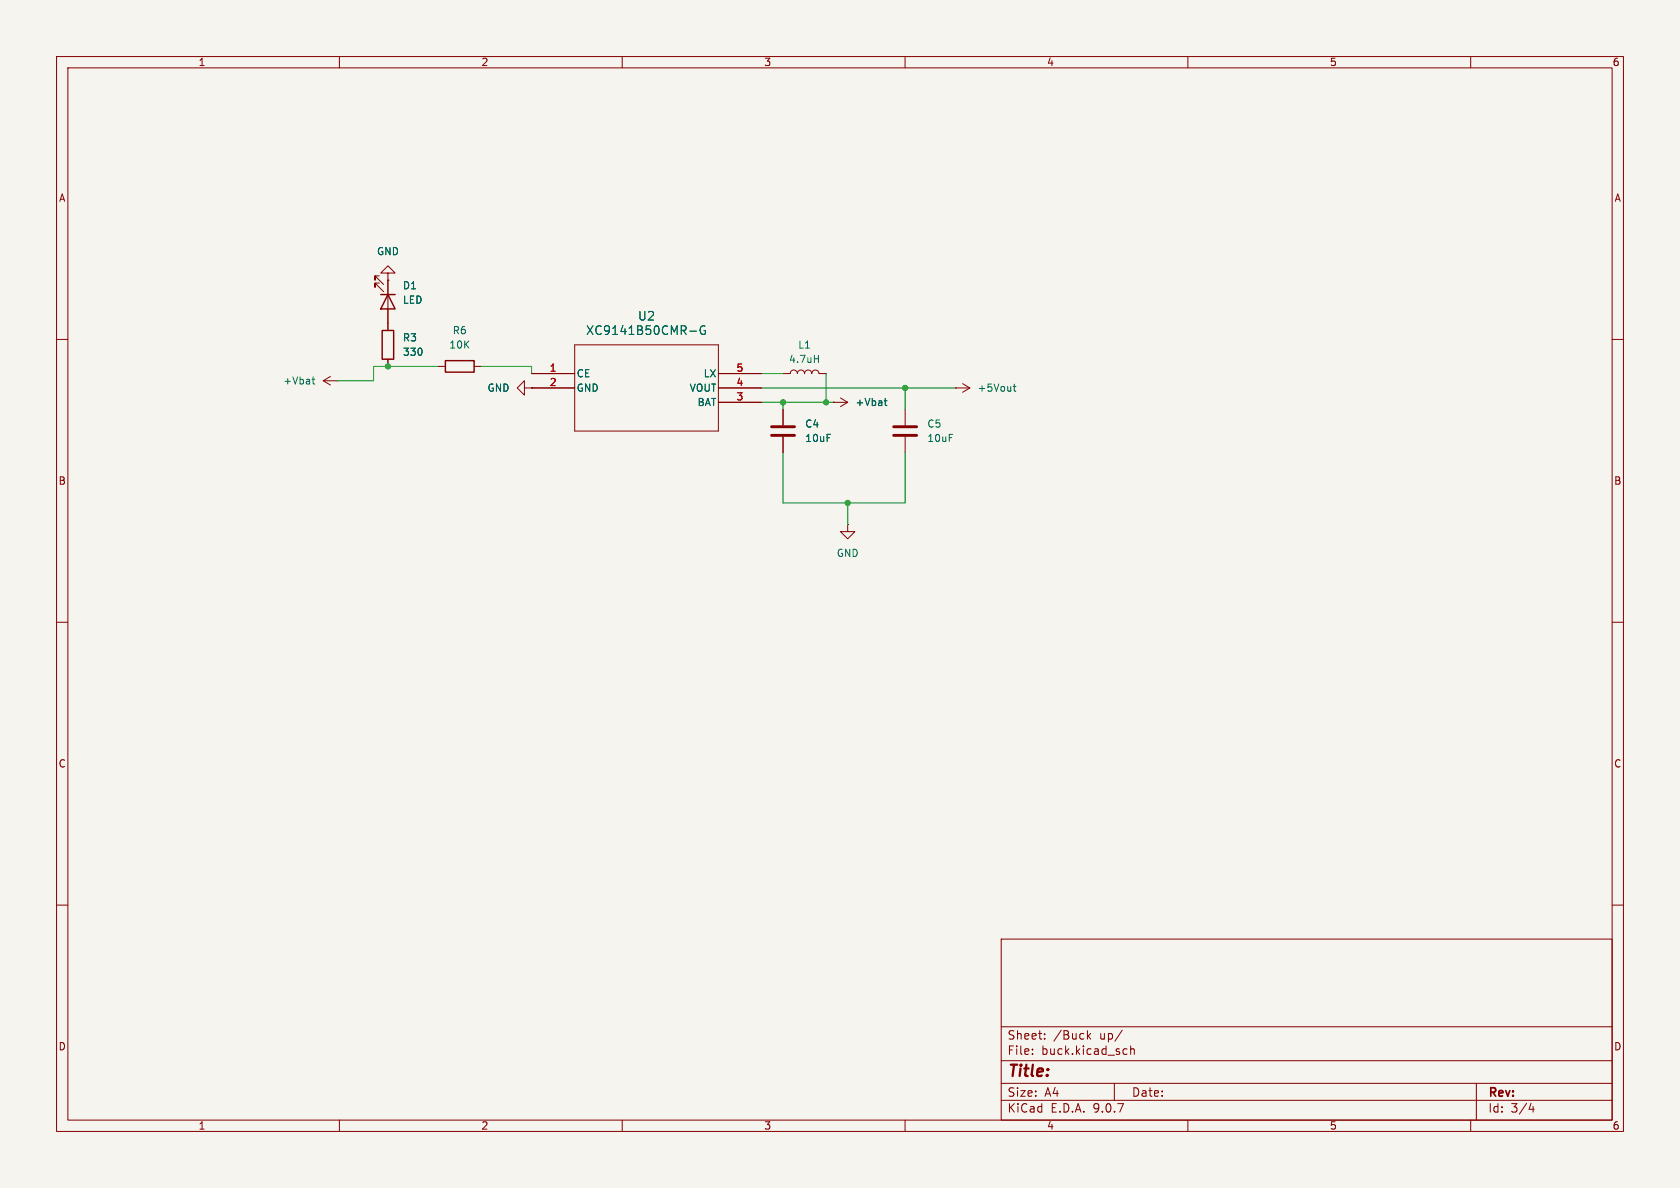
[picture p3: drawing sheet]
(kicad_sch
 (version 20250114)
 (generator "eeschema")
 (generator_version "9.0")
 (paper "A4")
 (lib_symbols
  (symbol "Device:C"
   (pin_numbers (hide yes))
   (pin_names
    (offset 0.254)) (exclude_from_sim no) (in_bom yes) (on_board yes)
   (property "Reference" "C" (at 0.635 2.54 0) (effects (font (size 1.27 1.27)) (justify left)))
   (property "Value" "C" (at 0.635 -2.54 0) (effects (font (size 1.27 1.27)) (justify left)))
   (property "Footprint" "" (at 0.9652 -3.81 0) (effects (font (size 1.27 1.27)) (hide yes)))
   (property "Datasheet" "~" (at 0 0 0) (effects (font (size 1.27 1.27)) (hide yes)))
   (property "Description" "Unpolarized capacitor" (at 0 0 0) (effects (font (size 1.27 1.27)) (hide yes)))
   (symbol "C_0_1"
    (polyline (pts (xy -2.032 0.762) (xy 2.032 0.762)) (stroke (width 0.508) (type default)) (fill (type none)))
    (polyline (pts (xy -2.032 -0.762) (xy 2.032 -0.762)) (stroke (width 0.508) (type default)) (fill (type none))))
   (symbol "C_1_1"
    (pin passive line (at 0 3.81 270) (length 2.794) (name "~" (effects (font (size 1.27 1.27)))) (number "1" (effects (font (size 1.27 1.27)))))
    (pin passive line (at 0 -3.81 90) (length 2.794) (name "~" (effects (font (size 1.27 1.27)))) (number "2" (effects (font (size 1.27 1.27))))))
   (embedded_fonts no))
  (symbol "Device:L"
   (pin_numbers (hide yes))
   (pin_names
    (offset 1.016) (hide yes)) (exclude_from_sim no) (in_bom yes) (on_board yes)
   (property "Reference" "L" (at -1.27 0 90) (effects (font (size 1.27 1.27))))
   (property "Value" "L" (at 1.905 0 90) (effects (font (size 1.27 1.27))))
   (property "Footprint" "" (at 0 0 0) (effects (font (size 1.27 1.27)) (hide yes)))
   (property "Datasheet" "~" (at 0 0 0) (effects (font (size 1.27 1.27)) (hide yes)))
   (property "Description" "Inductor" (at 0 0 0) (effects (font (size 1.27 1.27)) (hide yes)))
   (symbol "L_0_1"
    (arc (start 0 2.54) (mid 0.6323 1.905) (end 0 1.27) (stroke (width 0) (type default)) (fill (type none)))
    (arc (start 0 1.27) (mid 0.6323 0.635) (end 0 0) (stroke (width 0) (type default)) (fill (type none)))
    (arc (start 0 0) (mid 0.6323 -0.635) (end 0 -1.27) (stroke (width 0) (type default)) (fill (type none)))
    (arc (start 0 -1.27) (mid 0.6323 -1.905) (end 0 -2.54) (stroke (width 0) (type default)) (fill (type none))))
   (symbol "L_1_1"
    (pin passive line (at 0 3.81 270) (length 1.27) (name "1" (effects (font (size 1.27 1.27)))) (number "1" (effects (font (size 1.27 1.27)))))
    (pin passive line (at 0 -3.81 90) (length 1.27) (name "2" (effects (font (size 1.27 1.27)))) (number "2" (effects (font (size 1.27 1.27))))))
   (embedded_fonts no))
  (symbol "Device:LED"
   (pin_numbers (hide yes))
   (pin_names
    (offset 1.016) (hide yes)) (exclude_from_sim no) (in_bom yes) (on_board yes)
   (property "Reference" "D" (at 0 2.54 0) (effects (font (size 1.27 1.27))))
   (property "Value" "LED" (at 0 -2.54 0) (effects (font (size 1.27 1.27))))
   (property "Footprint" "" (at 0 0 0) (effects (font (size 1.27 1.27)) (hide yes)))
   (property "Datasheet" "~" (at 0 0 0) (effects (font (size 1.27 1.27)) (hide yes)))
   (property "Description" "Light emitting diode" (at 0 0 0) (effects (font (size 1.27 1.27)) (hide yes)))
   (property "Sim.Pins" "1=K 2=A" (at 0 0 0) (effects (font (size 1.27 1.27)) (hide yes)))
   (symbol "LED_0_1"
    (polyline (pts (xy -3.048 -0.762) (xy -4.572 -2.286) (xy -3.81 -2.286) (xy -4.572 -2.286) (xy -4.572 -1.524)) (stroke (width 0) (type default)) (fill (type none)))
    (polyline (pts (xy -1.778 -0.762) (xy -3.302 -2.286) (xy -2.54 -2.286) (xy -3.302 -2.286) (xy -3.302 -1.524)) (stroke (width 0) (type default)) (fill (type none)))
    (polyline (pts (xy -1.27 0) (xy 1.27 0)) (stroke (width 0) (type default)) (fill (type none)))
    (polyline (pts (xy -1.27 -1.27) (xy -1.27 1.27)) (stroke (width 0.254) (type default)) (fill (type none)))
    (polyline (pts (xy 1.27 -1.27) (xy 1.27 1.27) (xy -1.27 0) (xy 1.27 -1.27)) (stroke (width 0.254) (type default)) (fill (type none))))
   (symbol "LED_1_1"
    (pin passive line (at -3.81 0 0) (length 2.54) (name "K" (effects (font (size 1.27 1.27)))) (number "1" (effects (font (size 1.27 1.27)))))
    (pin passive line (at 3.81 0 180) (length 2.54) (name "A" (effects (font (size 1.27 1.27)))) (number "2" (effects (font (size 1.27 1.27))))))
   (embedded_fonts no))
  (symbol "Device:R"
   (pin_numbers (hide yes))
   (pin_names
    (offset 0)) (exclude_from_sim no) (in_bom yes) (on_board yes)
   (property "Reference" "R" (at 2.032 0 90) (effects (font (size 1.27 1.27))))
   (property "Value" "R" (at 0 0 90) (effects (font (size 1.27 1.27))))
   (property "Footprint" "" (at -1.778 0 90) (effects (font (size 1.27 1.27)) (hide yes)))
   (property "Datasheet" "~" (at 0 0 0) (effects (font (size 1.27 1.27)) (hide yes)))
   (property "Description" "Resistor" (at 0 0 0) (effects (font (size 1.27 1.27)) (hide yes)))
   (symbol "R_0_1"
    (rectangle (start -1.016 -2.54) (end 1.016 2.54) (stroke (width 0.254) (type default)) (fill (type none))))
   (symbol "R_1_1"
    (pin passive line (at 0 3.81 270) (length 1.27) (name "~" (effects (font (size 1.27 1.27)))) (number "1" (effects (font (size 1.27 1.27)))))
    (pin passive line (at 0 -3.81 90) (length 1.27) (name "~" (effects (font (size 1.27 1.27)))) (number "2" (effects (font (size 1.27 1.27))))))
   (embedded_fonts no))
  (symbol "Imported:XC9141B50CMR-G"
   (pin_names
    (offset 0.254)) (exclude_from_sim no) (in_bom yes) (on_board yes)
   (property "Reference" "U" (at 20.32 10.16 0) (effects (font (size 1.524 1.524))))
   (property "Value" "XC9141B50CMR-G" (at 20.32 7.62 0) (effects (font (size 1.524 1.524))))
   (property "Footprint" "SOT25_XC9141_TOR" (at 0 0 0) (effects (font (size 1.27 1.27)
    (italic yes)) (hide yes)))
   (property "Datasheet" "XC9141B50CMR-G" (at 0 0 0) (effects (font (size 1.27 1.27)
    (italic yes)) (hide yes)))
   (property "Description" "" (at 0 0 0) (effects (font (size 1.27 1.27)) (hide yes)))
   (property "ki_locked" "" (at 0 0 0) (effects (font (size 1.27 1.27))))
   (symbol "XC9141B50CMR-G_0_1"
    (polyline (pts (xy 7.62 5.08) (xy 7.62 -10.16)) (stroke (width 0.127) (type default)) (fill (type none)))
    (polyline (pts (xy 7.62 -10.16) (xy 33.02 -10.16)) (stroke (width 0.127) (type default)) (fill (type none)))
    (polyline (pts (xy 33.02 5.08) (xy 7.62 5.08)) (stroke (width 0.127) (type default)) (fill (type none)))
    (polyline (pts (xy 33.02 -10.16) (xy 33.02 5.08)) (stroke (width 0.127) (type default)) (fill (type none)))
    (pin input line (at 0 0 0) (length 7.62) (name "CE" (effects (font (size 1.27 1.27)))) (number "1" (effects (font (size 1.27 1.27)))))
    (pin power_out line (at 0 -2.54 0) (length 7.62) (name "GND" (effects (font (size 1.27 1.27)))) (number "2" (effects (font (size 1.27 1.27)))))
    (pin bidirectional line (at 40.64 0 180) (length 7.62) (name "LX" (effects (font (size 1.27 1.27)))) (number "5" (effects (font (size 1.27 1.27)))))
    (pin output line (at 40.64 -2.54 180) (length 7.62) (name "VOUT" (effects (font (size 1.27 1.27)))) (number "4" (effects (font (size 1.27 1.27)))))
    (pin input line (at 40.64 -5.08 180) (length 7.62) (name "BAT" (effects (font (size 1.27 1.27)))) (number "3" (effects (font (size 1.27 1.27))))))
   (embedded_fonts no))
  (symbol "power:+3.3V"
   (power)
   (pin_numbers (hide yes))
   (pin_names
    (offset 0) (hide yes)) (exclude_from_sim no) (in_bom yes) (on_board yes)
   (property "Reference" "#PWR" (at 0 -3.81 0) (effects (font (size 1.27 1.27)) (hide yes)))
   (property "Value" "+3.3V" (at 0 3.556 0) (effects (font (size 1.27 1.27))))
   (property "Footprint" "" (at 0 0 0) (effects (font (size 1.27 1.27)) (hide yes)))
   (property "Datasheet" "" (at 0 0 0) (effects (font (size 1.27 1.27)) (hide yes)))
   (property "Description" "Power symbol creates a global label with name \"+3.3V\"" (at 0 0 0) (effects (font (size 1.27 1.27)) (hide yes)))
   (symbol "+3.3V_0_1"
    (polyline (pts (xy -0.762 1.27) (xy 0 2.54)) (stroke (width 0) (type default)) (fill (type none)))
    (polyline (pts (xy 0 2.54) (xy 0.762 1.27)) (stroke (width 0) (type default)) (fill (type none)))
    (polyline (pts (xy 0 0) (xy 0 2.54)) (stroke (width 0) (type default)) (fill (type none))))
   (symbol "+3.3V_1_1"
    (pin power_in line (at 0 0 90) (length 0) (name "~" (effects (font (size 1.27 1.27)))) (number "1" (effects (font (size 1.27 1.27))))))
   (embedded_fonts no))
  (symbol "power:+5V"
   (power)
   (pin_numbers (hide yes))
   (pin_names
    (offset 0) (hide yes)) (exclude_from_sim no) (in_bom yes) (on_board yes)
   (property "Reference" "#PWR" (at 0 -3.81 0) (effects (font (size 1.27 1.27)) (hide yes)))
   (property "Value" "+5V" (at 0 3.556 0) (effects (font (size 1.27 1.27))))
   (property "Footprint" "" (at 0 0 0) (effects (font (size 1.27 1.27)) (hide yes)))
   (property "Datasheet" "" (at 0 0 0) (effects (font (size 1.27 1.27)) (hide yes)))
   (property "Description" "Power symbol creates a global label with name \"+5V\"" (at 0 0 0) (effects (font (size 1.27 1.27)) (hide yes)))
   (symbol "+5V_0_1"
    (polyline (pts (xy -0.762 1.27) (xy 0 2.54)) (stroke (width 0) (type default)) (fill (type none)))
    (polyline (pts (xy 0 2.54) (xy 0.762 1.27)) (stroke (width 0) (type default)) (fill (type none)))
    (polyline (pts (xy 0 0) (xy 0 2.54)) (stroke (width 0) (type default)) (fill (type none))))
   (symbol "+5V_1_1"
    (pin power_in line (at 0 0 90) (length 0) (name "~" (effects (font (size 1.27 1.27)))) (number "1" (effects (font (size 1.27 1.27))))))
   (embedded_fonts no))
  (symbol "power:GND"
   (power)
   (pin_numbers (hide yes))
   (pin_names
    (offset 0) (hide yes)) (exclude_from_sim no) (in_bom yes) (on_board yes)
   (property "Reference" "#PWR" (at 0 -6.35 0) (effects (font (size 1.27 1.27)) (hide yes)))
   (property "Value" "GND" (at 0 -3.81 0) (effects (font (size 1.27 1.27))))
   (property "Footprint" "" (at 0 0 0) (effects (font (size 1.27 1.27)) (hide yes)))
   (property "Datasheet" "" (at 0 0 0) (effects (font (size 1.27 1.27)) (hide yes)))
   (property "Description" "Power symbol creates a global label with name \"GND\" , ground" (at 0 0 0) (effects (font (size 1.27 1.27)) (hide yes)))
   (symbol "GND_0_1"
    (polyline (pts (xy 0 0) (xy 0 -1.27) (xy 1.27 -1.27) (xy 0 -2.54) (xy -1.27 -1.27) (xy 0 -1.27)) (stroke (width 0) (type default)) (fill (type none))))
   (symbol "GND_1_1"
    (pin power_in line (at 0 0 270) (length 0) (name "~" (effects (font (size 1.27 1.27)))) (number "1" (effects (font (size 1.27 1.27))))))
   (embedded_fonts no)))
 (junction
  (at 146.05 71.12)
  (diameter 0)
  (color 0 0 0 0))
 (junction
  (at 138.43 71.12)
  (diameter 0)
  (color 0 0 0 0))
 (junction
  (at 68.58 64.77)
  (diameter 0)
  (color 0 0 0 0))
 (junction
  (at 160.02 68.58)
  (diameter 0)
  (color 0 0 0 0))
 (junction
  (at 149.86 88.9)
  (diameter 0)
  (color 0 0 0 0))
 (wire
  (pts (xy 168.91 68.58) (xy 160.02 68.58))
  (stroke (width 0) (type default)))
 (wire
  (pts (xy 134.62 71.12) (xy 138.43 71.12))
  (stroke (width 0) (type default)))
 (wire
  (pts (xy 149.86 88.9) (xy 138.43 88.9))
  (stroke (width 0) (type default)))
 (wire
  (pts (xy 146.05 66.04) (xy 146.05 71.12))
  (stroke (width 0) (type default)))
 (wire
  (pts (xy 160.02 68.58) (xy 160.02 72.39))
  (stroke (width 0) (type default)))
 (wire
  (pts (xy 146.05 71.12) (xy 147.32 71.12))
  (stroke (width 0) (type default)))
 (wire
  (pts (xy 160.02 68.58) (xy 134.62 68.58))
  (stroke (width 0) (type default)))
 (wire
  (pts (xy 149.86 88.9) (xy 160.02 88.9))
  (stroke (width 0) (type default)))
 (wire
  (pts (xy 160.02 88.9) (xy 160.02 80.01))
  (stroke (width 0) (type default)))
 (wire
  (pts (xy 66.04 67.31) (xy 66.04 64.77))
  (stroke (width 0) (type default)))
 (wire
  (pts (xy 149.86 92.71) (xy 149.86 88.9))
  (stroke (width 0) (type default)))
 (wire
  (pts (xy 138.43 71.12) (xy 146.05 71.12))
  (stroke (width 0) (type default)))
 (wire
  (pts (xy 85.09 64.77) (xy 93.98 64.77))
  (stroke (width 0) (type default)))
 (wire
  (pts (xy 138.43 88.9) (xy 138.43 80.01))
  (stroke (width 0) (type default)))
 (wire
  (pts (xy 59.69 67.31) (xy 66.04 67.31))
  (stroke (width 0) (type default)))
 (wire
  (pts (xy 93.98 64.77) (xy 93.98 66.04))
  (stroke (width 0) (type default)))
 (wire
  (pts (xy 138.43 71.12) (xy 138.43 72.39))
  (stroke (width 0) (type default)))
 (wire
  (pts (xy 134.62 66.04) (xy 138.43 66.04))
  (stroke (width 0) (type default)))
 (wire
  (pts (xy 68.58 64.77) (xy 77.47 64.77))
  (stroke (width 0) (type default)))
 (wire
  (pts (xy 66.04 64.77) (xy 68.58 64.77))
  (stroke (width 0) (type default)))
 (symbol
  (lib_id "power:+3.3V")
  (at 59.69 67.31 90)
  (unit 1)
  (exclude_from_sim no)
  (in_bom yes)
  (on_board yes)
  (dnp no)
  (fields_autoplaced yes)
  (property "Reference" "#PWR029" (at 63.5 67.31 0) (effects (font (size 1.27 1.27)) (hide yes)))
  (property "Value" "+Vbat" (at 55.88 67.3099 90) (effects (font (size 1.27 1.27)) (justify left)))
  (property "Footprint" "" (at 59.69 67.31 0) (effects (font (size 1.27 1.27)) (hide yes)))
  (property "Datasheet" "" (at 59.69 67.31 0) (effects (font (size 1.27 1.27)) (hide yes)))
  (property "Description" "Power symbol creates a global label with name \"+3.3V\"" (at 59.69 67.31 0) (effects (font (size 1.27 1.27)) (hide yes)))
  (pin "1"))
 (symbol
  (lib_id "power:GND")
  (at 68.58 49.53 180)
  (unit 1)
  (exclude_from_sim no)
  (in_bom yes)
  (on_board yes)
  (dnp no)
  (fields_autoplaced yes)
  (property "Reference" "#PWR05" (at 68.58 43.18 0) (effects (font (size 1.27 1.27)) (hide yes)))
  (property "Value" "GND" (at 68.58 44.45 0) (effects (font (size 1.27 1.27))))
  (property "Footprint" "" (at 68.58 49.53 0) (effects (font (size 1.27 1.27)) (hide yes)))
  (property "Datasheet" "" (at 68.58 49.53 0) (effects (font (size 1.27 1.27)) (hide yes)))
  (property "Description" "Power symbol creates a global label with name \"GND\" , ground" (at 68.58 49.53 0) (effects (font (size 1.27 1.27)) (hide yes)))
  (pin "1"))
 (symbol
  (lib_id "power:GND")
  (at 149.86 92.71 0)
  (unit 1)
  (exclude_from_sim no)
  (in_bom yes)
  (on_board yes)
  (dnp no)
  (fields_autoplaced yes)
  (property "Reference" "#PWR027" (at 149.86 99.06 0) (effects (font (size 1.27 1.27)) (hide yes)))
  (property "Value" "GND" (at 149.86 97.79 0) (effects (font (size 1.27 1.27))))
  (property "Footprint" "" (at 149.86 92.71 0) (effects (font (size 1.27 1.27)) (hide yes)))
  (property "Datasheet" "" (at 149.86 92.71 0) (effects (font (size 1.27 1.27)) (hide yes)))
  (property "Description" "Power symbol creates a global label with name \"GND\" , ground" (at 149.86 92.71 0) (effects (font (size 1.27 1.27)) (hide yes)))
  (pin "1"))
 (symbol
  (lib_id "Device:L")
  (at 142.24 66.04 90)
  (unit 1)
  (exclude_from_sim no)
  (in_bom yes)
  (on_board yes)
  (dnp no)
  (fields_autoplaced yes)
  (property "Reference" "L1" (at 142.24 60.96 90) (effects (font (size 1.27 1.27))))
  (property "Value" "4.7uH" (at 142.24 63.5 90) (effects (font (size 1.27 1.27))))
  (property "Footprint" "Imported:IND_PCC-M0754M_PAN-L" (at 142.24 66.04 0) (effects (font (size 1.27 1.27)) (hide yes)))
  (property "Datasheet" "~" (at 142.24 66.04 0) (effects (font (size 1.27 1.27)) (hide yes)))
  (property "Description" "Inductor" (at 142.24 66.04 0) (effects (font (size 1.27 1.27)) (hide yes)))
  (pin "1")
  (pin "2"))
 (symbol
  (lib_id "Device:LED")
  (at 68.58 53.34 270)
  (unit 1)
  (exclude_from_sim no)
  (in_bom yes)
  (on_board yes)
  (dnp no)
  (fields_autoplaced yes)
  (property "Reference" "D1" (at 71.12 50.4824 90) (effects (font (size 1.27 1.27)) (justify left)))
  (property "Value" "LED" (at 71.12 53.0224 90) (effects (font (size 1.27 1.27)) (justify left)))
  (property "Footprint" "LED_SMD:LED_0805_2012Metric_Pad1.15x1.40mm_HandSolder" (at 68.58 53.34 0) (effects (font (size 1.27 1.27)) (hide yes)))
  (property "Datasheet" "https://www.farnell.com/datasheets/4410100.pdf" (at 68.58 53.34 0) (effects (font (size 1.27 1.27)) (hide yes)))
  (property "Description" "Light emitting diode" (at 68.58 53.34 0) (effects (font (size 1.27 1.27)) (hide yes)))
  (property "Sim.Pins" "1=K 2=A" (at 68.58 53.34 0) (effects (font (size 1.27 1.27)) (hide yes)))
  (pin "2")
  (pin "1"))
 (symbol
  (lib_id "power:GND")
  (at 93.98 68.58 270)
  (unit 1)
  (exclude_from_sim no)
  (in_bom yes)
  (on_board yes)
  (dnp no)
  (fields_autoplaced yes)
  (property "Reference" "#PWR028" (at 87.63 68.58 0) (effects (font (size 1.27 1.27)) (hide yes)))
  (property "Value" "GND" (at 90.17 68.5799 90) (effects (font (size 1.27 1.27)) (justify right)))
  (property "Footprint" "" (at 93.98 68.58 0) (effects (font (size 1.27 1.27)) (hide yes)))
  (property "Datasheet" "" (at 93.98 68.58 0) (effects (font (size 1.27 1.27)) (hide yes)))
  (property "Description" "Power symbol creates a global label with name \"GND\" , ground" (at 93.98 68.58 0) (effects (font (size 1.27 1.27)) (hide yes)))
  (pin "1"))
 (symbol
  (lib_id "Device:R")
  (at 81.28 64.77 90)
  (unit 1)
  (exclude_from_sim no)
  (in_bom yes)
  (on_board yes)
  (dnp no)
  (fields_autoplaced yes)
  (property "Reference" "R6" (at 81.28 58.42 90) (effects (font (size 1.27 1.27))))
  (property "Value" "10K" (at 81.28 60.96 90) (effects (font (size 1.27 1.27))))
  (property "Footprint" "Resistor_SMD:R_0805_2012Metric_Pad1.20x1.40mm_HandSolder" (at 81.28 66.548 90) (effects (font (size 1.27 1.27)) (hide yes)))
  (property "Datasheet" "~" (at 81.28 64.77 0) (effects (font (size 1.27 1.27)) (hide yes)))
  (property "Description" "Resistor" (at 81.28 64.77 0) (effects (font (size 1.27 1.27)) (hide yes)))
  (pin "2")
  (pin "1"))
 (symbol
  (lib_id "Imported:XC9141B50CMR-G")
  (at 93.98 66.04 0)
  (unit 1)
  (exclude_from_sim no)
  (in_bom yes)
  (on_board yes)
  (dnp no)
  (fields_autoplaced yes)
  (property "Reference" "U2" (at 114.3 55.88 0) (effects (font (size 1.524 1.524))))
  (property "Value" "XC9141B50CMR-G" (at 114.3 58.42 0) (effects (font (size 1.524 1.524))))
  (property "Footprint" "Imported:SOT25_XC9141_TOR-L" (at 93.98 66.04 0) (effects (font (size 1.27 1.27)
    (italic yes)) (hide yes)))
  (property "Datasheet" "XC9141B50CMR-G" (at 93.98 66.04 0) (effects (font (size 1.27 1.27)
    (italic yes)) (hide yes)))
  (property "Description" "" (at 93.98 66.04 0) (effects (font (size 1.27 1.27)) (hide yes)))
  (pin "1")
  (pin "4")
  (pin "3")
  (pin "5")
  (pin "2"))
 (symbol
  (lib_id "Device:R")
  (at 68.58 60.96 0)
  (unit 1)
  (exclude_from_sim no)
  (in_bom yes)
  (on_board yes)
  (dnp no)
  (fields_autoplaced yes)
  (property "Reference" "R3" (at 71.12 59.6899 0) (effects (font (size 1.27 1.27)) (justify left)))
  (property "Value" "330" (at 71.12 62.2299 0) (effects (font (size 1.27 1.27)) (justify left)))
  (property "Footprint" "Resistor_SMD:R_0805_2012Metric_Pad1.20x1.40mm_HandSolder" (at 66.802 60.96 90) (effects (font (size 1.27 1.27)) (hide yes)))
  (property "Datasheet" "~" (at 68.58 60.96 0) (effects (font (size 1.27 1.27)) (hide yes)))
  (property "Description" "Resistor" (at 68.58 60.96 0) (effects (font (size 1.27 1.27)) (hide yes)))
  (pin "1")
  (pin "2"))
 (symbol
  (lib_id "Device:C")
  (at 160.02 76.2 0)
  (unit 1)
  (exclude_from_sim no)
  (in_bom yes)
  (on_board yes)
  (dnp no)
  (fields_autoplaced yes)
  (property "Reference" "C5" (at 163.83 74.9299 0) (effects (font (size 1.27 1.27)) (justify left)))
  (property "Value" "10uF" (at 163.83 77.4699 0) (effects (font (size 1.27 1.27)) (justify left)))
  (property "Footprint" "Capacitor_SMD:C_0805_2012Metric_Pad1.18x1.45mm_HandSolder" (at 160.9852 80.01 0) (effects (font (size 1.27 1.27)) (hide yes)))
  (property "Datasheet" "~" (at 160.02 76.2 0) (effects (font (size 1.27 1.27)) (hide yes)))
  (property "Description" "Unpolarized capacitor" (at 160.02 76.2 0) (effects (font (size 1.27 1.27)) (hide yes)))
  (pin "2")
  (pin "1"))
 (symbol
  (lib_id "Device:C")
  (at 138.43 76.2 0)
  (unit 1)
  (exclude_from_sim no)
  (in_bom yes)
  (on_board yes)
  (dnp no)
  (fields_autoplaced yes)
  (property "Reference" "C4" (at 142.24 74.9299 0) (effects (font (size 1.27 1.27)) (justify left)))
  (property "Value" "10uF" (at 142.24 77.4699 0) (effects (font (size 1.27 1.27)) (justify left)))
  (property "Footprint" "Capacitor_SMD:C_0805_2012Metric_Pad1.18x1.45mm_HandSolder" (at 139.3952 80.01 0) (effects (font (size 1.27 1.27)) (hide yes)))
  (property "Datasheet" "~" (at 138.43 76.2 0) (effects (font (size 1.27 1.27)) (hide yes)))
  (property "Description" "Unpolarized capacitor" (at 138.43 76.2 0) (effects (font (size 1.27 1.27)) (hide yes)))
  (pin "2")
  (pin "1"))
 (symbol
  (lib_id "power:+3.3V")
  (at 147.32 71.12 270)
  (unit 1)
  (exclude_from_sim no)
  (in_bom yes)
  (on_board yes)
  (dnp no)
  (fields_autoplaced yes)
  (property "Reference" "#PWR012" (at 143.51 71.12 0) (effects (font (size 1.27 1.27)) (hide yes)))
  (property "Value" "+Vbat" (at 151.13 71.1199 90) (effects (font (size 1.27 1.27)) (justify left)))
  (property "Footprint" "" (at 147.32 71.12 0) (effects (font (size 1.27 1.27)) (hide yes)))
  (property "Datasheet" "" (at 147.32 71.12 0) (effects (font (size 1.27 1.27)) (hide yes)))
  (property "Description" "Power symbol creates a global label with name \"+3.3V\"" (at 147.32 71.12 0) (effects (font (size 1.27 1.27)) (hide yes)))
  (pin "1"))
 (symbol
  (lib_id "power:+5V")
  (at 168.91 68.58 270)
  (unit 1)
  (exclude_from_sim no)
  (in_bom yes)
  (on_board yes)
  (dnp no)
  (fields_autoplaced yes)
  (property "Reference" "#PWR069" (at 165.1 68.58 0) (effects (font (size 1.27 1.27)) (hide yes)))
  (property "Value" "+5Vout" (at 172.72 68.5799 90) (effects (font (size 1.27 1.27)) (justify left)))
  (property "Footprint" "" (at 168.91 68.58 0) (effects (font (size 1.27 1.27)) (hide yes)))
  (property "Datasheet" "" (at 168.91 68.58 0) (effects (font (size 1.27 1.27)) (hide yes)))
  (property "Description" "Power symbol creates a global label with name \"+5V\"" (at 168.91 68.58 0) (effects (font (size 1.27 1.27)) (hide yes)))
  (pin "1")))
